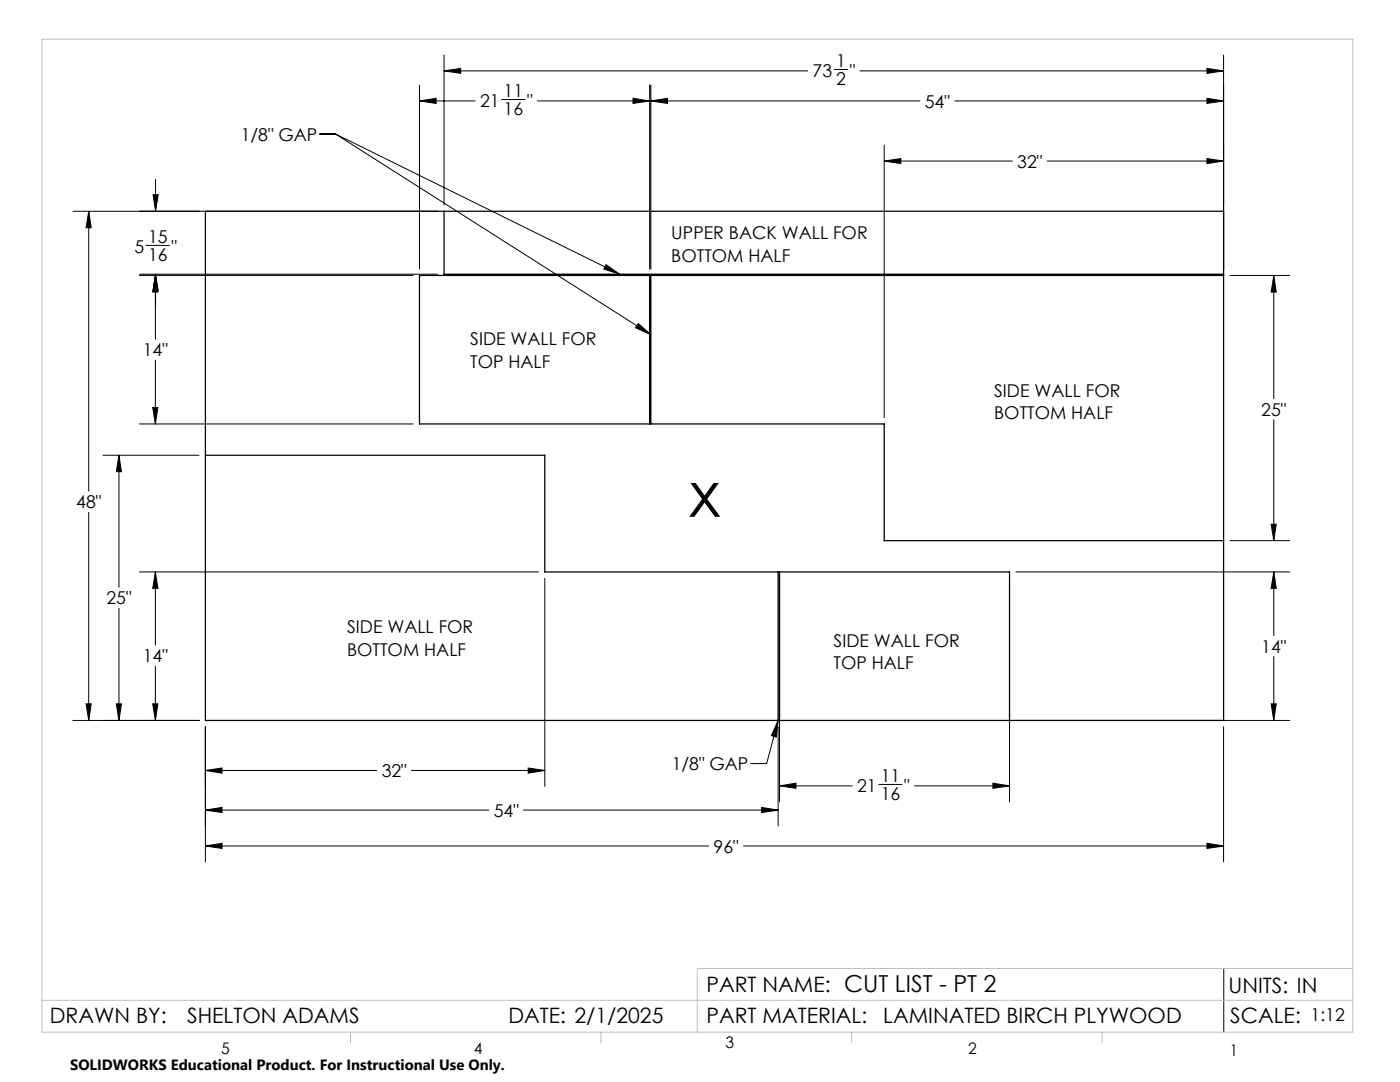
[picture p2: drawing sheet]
<svg xmlns="http://www.w3.org/2000/svg" width="279mm" height="216mm" viewBox="0 0 279 216" stroke-linecap="round" stroke-linejoin="round" font-family="sans-serif">
<path d="M41 42.2h203.2v101.6h-203.2zM83.7 55h45.9v29.6h-45.9zM88.6 42.2v12.5h155.6M244.2 55h-114.3v29.6h46.6v23.3h67.7M41 90.8h67.7v23.3h46.6v29.7M155.6 143.8v-29.7h45.9v29.7" fill="none" stroke="#000" stroke-width=".25"/>
<g fill="none" stroke="#000" stroke-width=".2">
<path d="M83.7 17v36.7M88.6 14.1l3.3-.4v.9zM88.6 11v29.9M88.6 14.1h72.6M100.1 19.9h4.7M126.3 19.6l3.3 .5-3.3 .5zM129.6 17v36.7M129.9 17v36.7M166.4 13.9h2.8M171.6 14.1h72.6M240.9 13.7l3.3 .4-3.3 .5zM240.9 19.6l3.3 .5-3.3 .5z"/>
<path d="M244.2 11v42.7M30.6 38.8h1l-.6 3.4zM31 35.8v6.4M63.8 26.7h3.2M67 26.7l62.9 40.1M67 26.7l56.7 28M83.7 20.1l3.3-.5v1zM83.7 20.1h11.1M107.2 20.1h22.4M129.9 20.1l3.3-.5v1zM129.9 20.1h53.7M176.5 32.1l3.3-.5v1z"/>
<path d="M176.5 29v54.3M176.5 32.1h25.5M190.5 20.1h53.7M209 32.1h35.2M240.9 31.6l3.3 .5-3.3 .5zM14.5 42.2h72.8M17.7 42.2l.5 3.2h-1zM17.7 42.2v55.8M27.8 55h54.6M27.9 54.7h59.4M29.1 49h4.7M31 55l.5 3.3h-1z"/>
<path d="M31 54.7l.6 3.3h-1zM31 54.7v13M120.9 52.8l2.8 1.9-3.2-1zM245.5 55h11.9M254.2 55l.5 3.3h-1zM254.2 55v24.6M31 71.9v12.7M127.4 64.6l2.5 2.2-3.1-1.4zM20.6 90.8h19.1M23.7 90.8l.5 3.3h-1zM23.7 90.8v26.4M27.8 84.6h54.6"/>
<path d="M30.5 81.3h1l-.5 3.3zM254.2 83.7v24.2M17.7 102.2v41.6M27.8 114.1h79.7M31 114.1l.5 3.3h-1zM31 114.1v14.6M108.7 115.4v41.5M155.6 115.4v44.6M201.5 115.4v44.6M202.7 114.1h54.7M245.5 107.9h11.9M253.7 104.6h1l-.5 3.3z"/>
<path d="M254.2 114.1l.5 3.3h-1zM254.2 114.1v12.7M23.7 121.4v22.4M31 132.9v10.9M254.2 131v12.8M14.5 143.8h25.2M17.2 140.4h1l-.5 3.4zM23.2 140.4h1l-.5 3.4zM30.5 140.4h1l-.5 3.4zM41 153.7l3.3-.5v1.1zM41 145v27M41 153.7h34.2"/>
<path d="M82.1 153.7h26.6M105.4 153.2l3.3 .5-3.3 .6zM155.3 143.8l-.4 3.3-.9-.3zM155.3 145v19.8M155.3 143.8l-2.3 8.6h-3.2M155.6 156.8l3.3-.5v1zM155.6 156.8h14.5M175.4 156.5h4.6M182.5 156.8h19M198.2 156.3l3.3 .5-3.3 .5zM202.7 143.8h54.7M244.2 145v27"/>
<path d="M253.7 140.4h1l-.5 3.4zM41 168.8l3.3-.5v1zM41 161.6l3.3-.5v1zM41 168.8h100.4M41 161.6h56.5M104.5 161.6h50.8M148.4 168.8h95.8M152 161.1l3.3 .5-3.3 .5zM240.9 168.3l3.3 .5-3.3 .5zM244.2 193.3v12.7"/>
</g>
<path d="M8.4 7.8h261.6v198.2h-261.6zM8.4 199.6h261.6M270 193.3h-130.8v12.7M70 206v2.1M119.9 206v2.1M170 206v2.1M220 206v2.1" fill="none" stroke="#c0c0c0" stroke-width=".2"/>
<path d="M17.7 42.2l.5 3.2h-1zM17.2 140.4h1l-.5 3.4zM41 168.8l3.3-.5v1zM240.9 168.3l3.3 .5-3.3 .5zM240.9 13.7l3.3 .4-3.3 .5zM88.6 14.1l3.3-.4v.9zM126.3 19.6l3.3 .5-3.3 .5zM83.7 20.1l3.3-.5v1zM41 161.6l3.3-.5v1zM152 161.1l3.3 .5-3.3 .5zM23.7 90.8l.5 3.3h-1zM23.2 140.4h1l-.5 3.4zM31 114.1l.5 3.3h-1zM30.5 140.4h1l-.5 3.4zM253.7 104.6h1l-.5 3.3zM254.2 55l.5 3.3h-1zM240.9 19.6l3.3 .5-3.3 .5zM129.9 20.1l3.3-.5v1zM176.5 32.1l3.3-.5v1zM240.9 31.6l3.3 .5-3.3 .5zM198.2 156.3l3.3 .5-3.3 .5zM155.6 156.8l3.3-.5v1zM30.6 38.8h1l-.6 3.4zM31 54.7l.6 3.3h-1zM41 153.7l3.3-.5v1.1zM105.4 153.2l3.3 .5-3.3 .6zM31 55l.5 3.3h-1zM30.5 81.3h1l-.5 3.3zM253.7 140.4h1l-.5 3.4zM254.2 114.1l.5 3.3h-1zM155.3 143.8l-.4 3.3-.9-.3zM127.4 64.6l2.5 2.2-3.1-1.4zM120.9 52.8l2.8 1.9-3.2-1z" fill="#000"/>
<text font-size="12.7" x="137.6" y="103.1">x</text>
<g font-size="4.2">
<text x="141" y="198">PART NAME: CUT LIST - PT 2</text>
<text x="245.2" y="198.1">UNITS: IN</text>
<text x="10" y="204.1">DRAWN BY:</text>
<text x="37.4" y="204.1">SHELTON ADAMS</text>
<text x="101.5" y="204.1">DATE: 2/1/2025</text>
<text x="141" y="204.1">PART MATERIAL:</text>
<text x="176.3" y="204.1">LAMINATED BIRCH PLYWOOD</text>
<text x="245.5" y="204.2">SCALE:</text>
</g>
<g font-size="3.5">
<text x="162.2" y="15.3">73</text>
<text x="166.9" y="13.3">1</text>
<text x="166.9" y="16.9">2</text>
<text x="169.6" y="15.3">&quot;</text>
<text x="95.8" y="21.3">21</text>
<text x="100.5" y="19.3">11</text>
<text x="100.5" y="22.9">16</text>
<text x="105.2" y="21.3">&quot;</text>
<text x="184.6" y="21.5">54&quot;</text>
<text x="48.1" y="28.1">1/8&quot; GAP</text>
<text x="203" y="33.5">32&quot;</text>
<text x="134" y="47.7">UPPER BACK WALL FOR</text>
<text x="26.8" y="50.4">5</text>
<text x="29.6" y="48.4">15</text>
<text x="29.6" y="52">16</text>
<text x="34.2" y="50.4">&quot;</text>
<text x="134" y="52.3">BOTTOM HALF</text>
<text x="28.5" y="71.1">14&quot;</text>
<text x="93.8" y="68.9">SIDE WALL FOR</text>
<text x="93.8" y="73.4">TOP HALF</text>
<text x="198.4" y="79.2">SIDE WALL FOR</text>
<text x="198.4" y="83.7">BOTTOM HALF</text>
<text x="251.7" y="83">25&quot;</text>
<text x="15.2" y="101.4">48&quot;</text>
<text x="21.3" y="120.6">25&quot;</text>
<text x="69.3" y="126.3">SIDE WALL FOR</text>
<text x="69.3" y="130.8">BOTTOM HALF</text>
<text x="166.4" y="129">SIDE WALL FOR</text>
<text x="251.7" y="130.2">14&quot;</text>
<text x="28.5" y="132.1">14&quot;</text>
<text x="166.4" y="133.5">TOP HALF</text>
<text x="76.2" y="155.1">32&quot;</text>
<text x="134.1" y="153.7">1/8&quot; GAP</text>
<text x="175.8" y="156">11</text>
<text x="171.1" y="158">21</text>
<text x="175.8" y="159.6">16</text>
<text x="180.4" y="158">&quot;</text>
<text x="98.5" y="162.9">54&quot;</text>
<text x="142.4" y="170.1">96&quot;</text>
<text x="261.6" y="203.8">1:12</text>
</g>
<g font-size="3.2">
<text x="144.8" y="209.2">3</text>
<text x="44.2" y="210.4">5</text>
<text x="94.6" y="210.3">4</text>
<text x="193.2" y="210.3">2</text>
<text x="245.4" y="210.6">1</text>
</g>
<text font-size="3" x="14" y="213.5">SOLIDWORKS Educational Product. For Instructional Use Only.</text>
</svg>
